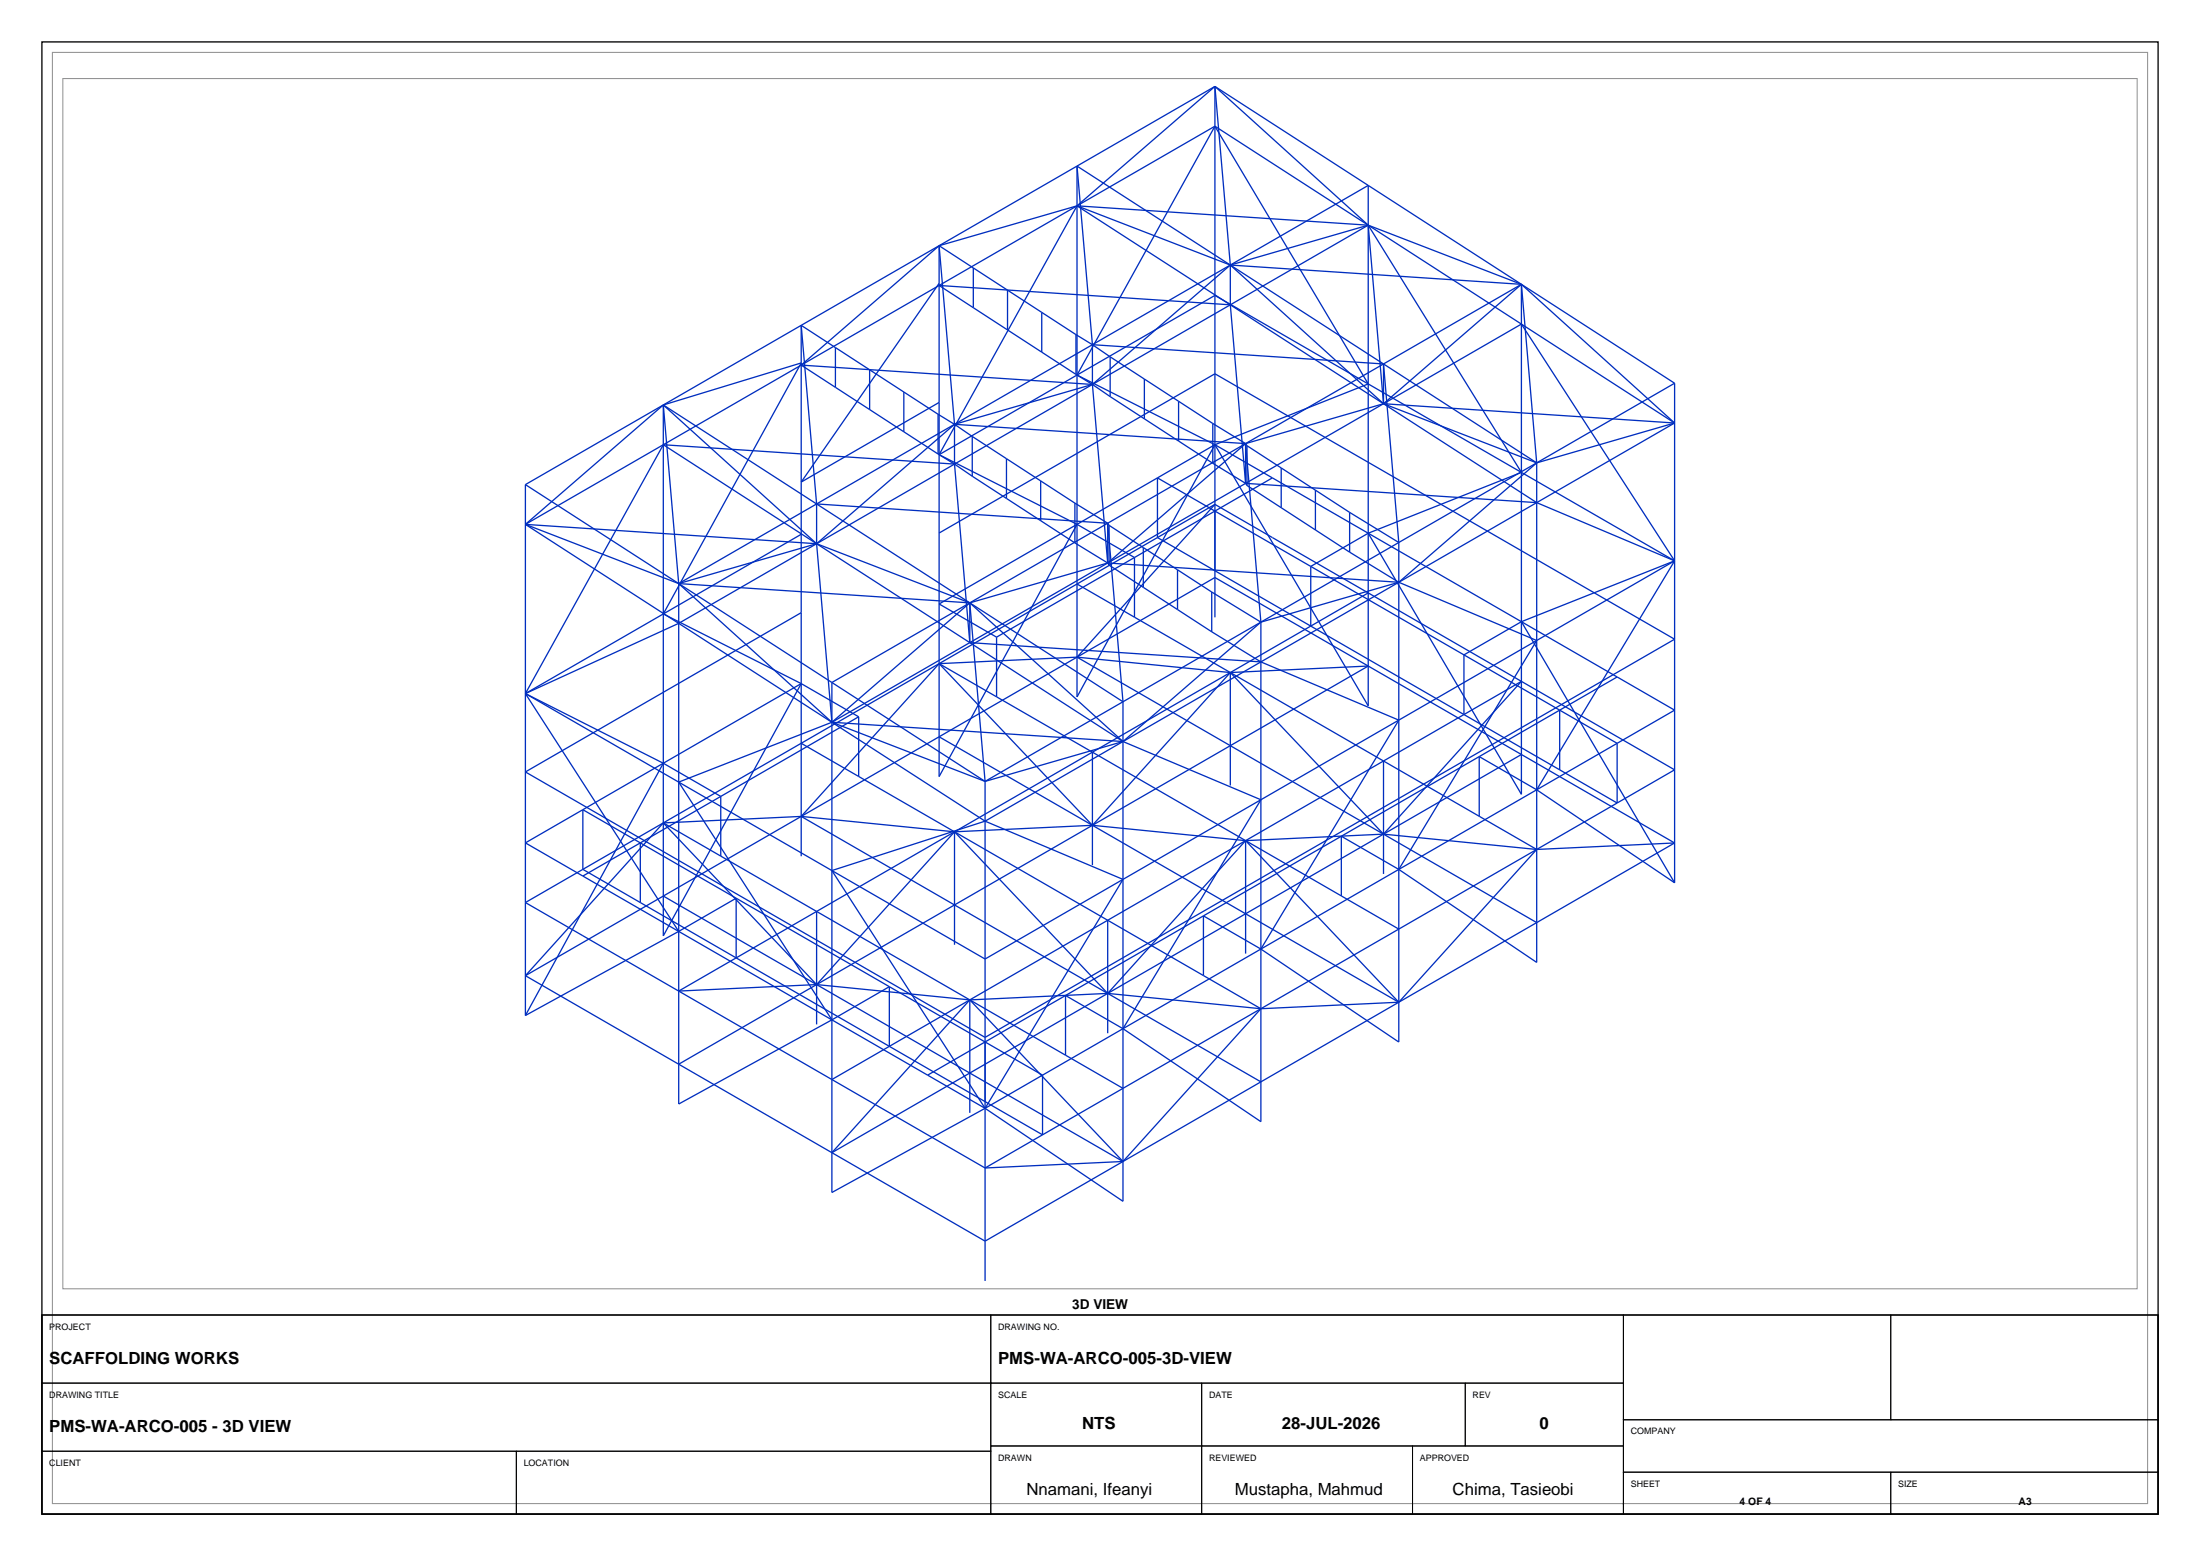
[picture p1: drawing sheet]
<svg xmlns="http://www.w3.org/2000/svg" width="420mm" height="297mm" viewBox="0 0 420 297" stroke-linecap="round" stroke-linejoin="round" font-family="sans-serif">
<path d="M8 8h404v281h-404zM8 251h404v38h-404z" fill="none" stroke="#000" stroke-width=".25"/>
<path d="M10 10h400v277h-400zM12 15h396v231h-396z" fill="none" stroke="#8c8c8c" stroke-width=".19"/>
<g fill="none" stroke="#002ebf" stroke-width=".25">
<path d="M231.9 16.5v101.3M231.9 16.5l-26.3 15.2M231.9 16.5l58.6 37.8M231.9 16.5l-26.3 22.8M231.9 16.5l29.3 26.5M231.9 16.5l3 34.1M205.6 31.7v101.3l26.3-48.1M205.6 31.7l-26.3 15.2M205.6 39.3l-26.3 15.2M205.6 39.3l-26.3 47.5M205.6 39.3l58.5 37.8M205.6 31.7l29.3 18.9"/>
<path d="M205.6 39.3l-26.3 7.6M205.6 39.3l29.3 11.3M205.6 31.7l3 34.1M205.6 39.3l55.6 3.7M231.9 24.1l-26.3 15.2M231.9 24.1l29.3 18.9M231.9 24.1l29.3 49.2-29.3 11.6M231.9 24.1l-26.3 47.5M179.3 46.9v101.3l26.3-48.1M179.3 46.9l-26.3 15.2M179.3 54.5l-26.3 15.2M179.3 46.9l26.1 17"/>
<path d="M179.3 54.5l26.1 17M179.3 54.1l-26.3 37.9 26.3-15.2M179.3 46.9l-26.3 22.8M179.3 46.9l2.9 34.1M179.3 54.5l55.6 3.7M185.8 51.1v7.6M192.3 55.4v7.6M198.9 59.6v7.6M234.9 50.6l26.3-15.2v99.3l-29.3-49.8M234.9 50.6v7.6M234.9 50.6l-26.3 15.2M234.9 58.2l-26.3 15.2"/>
<path d="M234.9 50.6l29.2 18.9M234.9 50.6l-26.3 22.8M234.9 50.6l29.2 26.5M234.9 50.6l55.6 3.7M234.9 58.2l2.9 34.1M261.2 43l29.3 18.9M261.2 43l29.3 47.2-29.3 11.6M261.2 43l-26.3 15.2M261.2 43l-26.3 7.6M261.2 43l29.3 11.3M261.2 43l2.9 34.1M290.5 54.3v97.3l-29.3-49.8"/>
<path d="M290.5 54.3l29.2 18.8M290.5 54.3l-26.4 15.2M290.5 54.3l-26.4 22.8M290.5 54.3l29.2 26.4M290.5 54.3l2.9 34M126.6 77.3v101.3l26.4-48.1M126.6 77.3l-26.3 15.2M126.6 77.3l26.4-8-26.4 47.9M126.6 77.3l29.3 18.9M126.6 77.3l-26.3 22.8M126.6 77.3l29.3 26.5M126.6 77.3l3 34.1"/>
<path d="M153 62.1v101.3M153 62.1l-26.4 15.2M153 69.7l-26.4 15.2M153 62.1l26.1 17M153 69.7l26.1 17M153 62.1l2.9 34.1M153 69.7l55.6 3.7M159.5 66.3v7.6M166 70.6v7.6M172.6 74.8v7.6M179.1 79.1v7.6M179.1 79.1l3.1 1.9"/>
<path d="M205.4 63.9v7.6M205.4 63.9l3.2 1.9M205.4 71.5l3.2 1.9M205.6 71.6l-26.3 15.2M205.6 71.6l26.3-15.2 87.8 50.7M205.6 71.6l26.3 13.3M208.6 65.8v7.6M208.6 65.8l3.3 2.3M208.6 73.4l3.3 2.3M208.6 65.8l-26.4 15.2M208.6 73.4l-26.4 15.2M208.6 73.4l-26.4 7.6"/>
<path d="M208.6 65.8l55.5 3.7M208.6 73.4l2.9 34.1M211.9 68.1l19.6 12.7M211.9 75.7l19.6 12.7M211.9 68.1v7.6M218.5 72.4v7.5M225 76.6v7.6M264.1 69.5v7.6M264.1 69.5l-26.3 15.2M264.1 77.1l-26.3 15.2M264.1 77.1l29.3 18.8M264.1 69.5l29.3 18.8"/>
<path d="M264.1 77.1l-26.3 7.6M264.1 77.1l29.3 11.2M264.1 69.5l2.9 34M264.1 77.1l55.6 3.6M290.5 61.9l29.2 18.8M290.5 61.9l29.2 45.2M290.5 61.9l-26.4 15.2M319.7 73.1v95.4M319.7 73.1l-26.3 15.2M100.3 92.5v101.3M100.3 92.5l29.3 18.9M126.6 84.9l-26.3 15.2"/>
<path d="M126.6 84.9l-26.3 47.5M126.6 84.9l29.3 18.9M126.6 84.9l55.6 3.7M155.9 96.2v7.6M155.9 96.2l-26.3 15.2M155.9 96.2l29.2 18.9M155.9 96.2l55.6 3.7M179.1 86.7l3.1 1.9M179.3 86.8l26.3 13.3M182.2 81v7.6M182.2 81l3.4 2.3M182.2 88.6l3.4 2.3"/>
<path d="M182.2 81l-26.3 15.2M182.2 88.6l-26.3 15.2M182.2 81l-26.3 22.8M182.2 81l55.6 3.7M182.2 88.6l2.9 34.1M185.6 83.3l19.6 12.7M185.6 90.9l19.6 12.7M185.6 83.3v7.6M192.1 87.6v7.5M198.7 91.8v7.6M205.2 96v7.6M205.2 96l6.3 3.9"/>
<path d="M211.5 99.9v7.6M211.5 99.9l.2 .4M211.5 99.9l-26.4 15.2M211.5 99.9l2.9 34M231.5 80.8v7.6M231.5 80.8l6.3 3.9M231.5 88.4l6.3 3.9M231.9 96.3l58.6 33.8M231.9 84.9l-26.3 15.2M231.9 84.9l87.8 50.6-26.3 15.2M231.9 96.3l-26.3 29.1M231.9 96.3l-10.9 6.3"/>
<path d="M237.8 84.7v7.6M237.8 84.7l.3 .4M237.8 92.3l.3 .4M237.8 84.7l-26.3 15.2M237.8 92.3l-26.3 15.2M237.8 84.7l-26.3 22.8M237.8 84.7l2.9 34M237.8 92.3l55.6 3.6M238.1 85.1l19.6 12.7M238.1 92.7l19.6 12.7M238.1 85.1v7.6M242.9 91.2l-26.3 15.2"/>
<path d="M244.6 89.3v7.6M251.1 93.6v7.6M257.7 97.8v7.6M257.7 97.8l9.3 5.7M293.4 88.3v95.4l-26.4-17.8M293.4 88.3l-26.4 15.2M293.4 95.9l-26.4 15.2M293.4 88.3l-26.4 22.8M293.4 95.9l26.3 11.2M319.7 80.7l-26.3 15.2M319.7 80.7l-26.3 7.6M100.3 100.1l29.3 18.9"/>
<path d="M100.3 100.1l29.3 11.3M100.3 100.1l55.6 3.7M126.6 117.2l-26.3 15.2M126.6 117.2l26.4 13.3M129.6 111.4v99.3l29.2-16M129.6 119l-29.3 13.4M129.6 119l29.2 18.9M129.6 111.4l29.2 18.9M129.6 111.4l29.2 26.5M129.6 111.4l55.5 3.7M153 102l-26.4 15.2M155.9 103.8l-26.3 15.2"/>
<path d="M155.9 103.8l29.2 18.9M155.9 103.8l-26.3 7.6M155.9 103.8l29.2 11.3M155.9 103.8l2.9 34.1M179.3 101.7l52.6-30.4 87.8 50.7-131.6 76-87.8-50.7 52.7-30.4M185.1 115.1v7.6M185.1 115.1l-26.3 15.2M185.1 115.1l29.3 18.8M185.1 115.1l-26.3 22.8M185.1 115.1l29.3 26.4M185.1 115.1l3 34M205.2 103.6l6.3 3.9"/>
<path d="M205.6 111.5l-26.3 15.2M205.6 111.5l29.3 16.9M205.6 100.1l-26.3 15.2 11 6.3M205.6 100.1l11 6.3M211.5 107.5l.2 .4M211.5 107.5l-26.4 15.2M211.5 107.5l-26.4 7.6M211.5 107.5l55.5 3.6M211.7 100.3l19.6 12.7M211.7 107.9l19.6 12.7M211.7 100.3v7.6M216.6 106.4v11.4"/>
<path d="M216.6 106.4l-26.3 15.2M218.3 104.5v7.6M221 102.6v-11.4l76.8 44.3M221 102.6l-15.4 8.9M221 102.6l29.2 16.9M224.8 108.8v7.6M231.3 113v7.6M231.3 113l9.4 5.7M240.7 118.7v95.4l-26.3-17.8M240.7 118.7l-26.3 15.2M240.7 118.7l-26.3 22.8M250.2 119.5l-15.3 8.9"/>
<path d="M250.2 119.5l58.5 33.8M257.7 105.4l9.3 5.7M261.2 101.8l-11 6.3v11.4M261.2 113.2l-11 6.3M267 103.5v95.4l-26.3-17.8M267 103.5l-26.3 15.2M267 111.1l-26.3 15.2M267 111.1l-26.3 7.6M267 111.1l26.4 11.2M290.5 118.7l-11 6.3v11.4M290.5 118.7l29.2 49.8M319.7 107.1l-29.2 11.6"/>
<path d="M319.7 107.1l-26.3 15.2M319.7 107.1l-26.3 43.6M100.3 132.4l58.5 33.8M100.3 132.4l29.3 45.4M100.3 132.4l26.3 13.3M153 130.5l-26.4 15.2M153 130.5l10.9 6.3M158.8 130.3v97.3l29.3-16.1M158.8 137.9l-29.2 11.4 29.2 45.4M158.8 137.9l29.3 18.8M158.8 130.3l29.3 18.8M158.8 137.9l29.3 11.2"/>
<path d="M158.8 137.9l55.6 3.6M163.9 136.8v11.4M163.9 136.8l-26.3 15.2M179.3 126.7l-26.3 15.2M179.3 126.7l87.7 50.6M179.3 126.7l-26.3 29.1M179.3 126.7l29.3 30.8M185.1 122.7l-26.3 15.2M185.1 122.7l29.3 18.8M185.1 122.7l55.6 3.6M190.3 121.6v11.4M205.6 125.4l-26.3 15.2"/>
<path d="M205.6 125.4l26.3-15.2 87.8 50.7M205.6 125.4l58.5 33.8M205.6 125.4l-26.3 1.3M205.6 125.4l29.3 3M214.4 133.9v95.4l-26.3-17.8M214.4 133.9l-26.3 15.2M231.3 120.6l9.4 5.7M234.9 128.4v21.5M234.9 128.4l26.3-1.3-52.6 30.4M234.9 128.4l-26.3 15.2M234.9 128.4l58.5 33.7M234.9 128.4l-26.3 29.1"/>
<path d="M234.9 128.4l29.2 30.8M240.7 126.3l-26.3 15.2M240.7 126.3l26.3 11.2M267 137.5l-26.3 15.2M267 137.5l-26.3 43.6M290.5 130.1l29.2 16.8-11 6.4M290.5 130.1l-26.4 15.2M290.5 130.1l-26.4 29.1M293.4 122.3l-26.4 15.2M293.4 122.3l-26.4 43.6M297.8 135.5l10.9 6.4v11.4M297.8 135.5v11.4"/>
<path d="M308.7 129.2l-26.3 15.2M126.6 157.1l58.5 33.8M126.6 145.7l-26.3 15.2 58.5 33.8M126.6 145.7l11 6.3M126.6 157.1l-26.3 29.1M126.6 157.1l29.3 30.8M126.6 145.7l-26.3 48.1M126.6 157.1l-15.3 8.8M137.6 152v11.4M137.6 152l-26.3 15.2M153 155.8l-26.4 15.2M153 155.8l87.7 50.7"/>
<path d="M153 141.9l-26.4 15.2M153 141.9l76.7 44.3M153 155.8l-26.4 1.3M153 155.8l29.2 3M179.3 140.6l-26.3 15.2M179.3 140.6l29.3 16.9M182.2 158.8v21.5M182.2 158.8l-26.3 15.2M182.2 158.8l-26.3 29.1M182.2 158.8l29.3 30.8M188.1 149.1v95.4M188.1 156.7l-29.3 9.5"/>
<path d="M188.1 156.7l26.3 11.2M208.6 143.6v21.5M208.6 157.5l-52.7 30.4M208.6 157.5l58.4 33.8M208.6 143.6l-26.4 15.2M208.6 157.5l-26.4 1.3M208.6 157.5l29.2 3M214.4 141.5l-26.3 15.2M214.4 141.5l-26.3 7.6M214.4 141.5l26.3 11.2M240.7 152.7l-26.3 15.2M240.7 152.7l-26.3 43.6"/>
<path d="M256.1 159.6l10.9 6.3M256.1 159.6v11.4M256.1 159.6l-26.4 15.2M264.1 145.3v21.5M264.1 159.2l-52.6 30.4M264.1 159.2l29.3 16.9M264.1 145.3l-26.3 15.2M264.1 159.2l-26.3 1.3M264.1 159.2l29.3 2.9M282.4 144.4l11 6.3M282.4 144.4l-26.3 15.2M282.4 144.4v11.4"/>
<path d="M290.5 144l-26.4 15.2M293.4 150.7l-26.4 15.2M293.4 150.7l26.3 17.8M308.7 153.3l-15.3 8.8M111.3 165.9v-11.4l76.8 44.4M111.3 165.9l-11 6.4 87.8 50.6M111.3 165.9l29.2 16.9M122.2 160.9v11.4M126.6 171l-26.3 15.2M126.6 171l58.5 33.8M129.6 177.8l10.9-6.4v11.4M129.6 177.8l-29.3 16"/>
<path d="M155.9 174v21.5M155.9 174l-15.4 8.8M158.8 166.2l29.3 16.9 26.3-15.2M158.8 166.2l29.3 45.3M211.5 175.7v21.5M211.5 175.7l-26.4 15.2M214.4 167.9l-26.3 43.6M229.7 174.8l11 6.3M229.7 174.8v11.4M229.7 174.8l-26.3 15.2M237.8 160.5v21.5M237.8 160.5l-26.3 15.2"/>
<path d="M237.8 160.5l-26.3 29.1M237.8 160.5l29.2 30.8M267 177.3l-26.3 15.2M267 165.9l-26.3 15.2M293.4 176.1l-26.4 15.2M293.4 162.1l-26.4 15.2M293.4 162.1l-26.4 29.2M319.7 160.9l-26.3 15.2M319.7 160.9l-26.3 1.2M100.3 186.2l58.5 33.8M140.5 182.8l-10.9 6.4 26.3-1.3M140.5 182.8l58.5 33.8"/>
<path d="M155.9 187.9l-26.3 15.2M155.9 187.9l29.2 3M158.8 194.7l11-6.4v11.4M158.8 194.7l29.3 16.8M169.8 199.7l-11 6.4M185.1 190.9v21.5M185.1 190.9l-15.3 8.8M185.1 190.9l29.3 16.8M185.1 190.9l-26.3 29.1M185.1 190.9l29.3 30.8M188.1 198.9l10.9 6.3M188.1 198.9l-11 6.3"/>
<path d="M203.4 190l11 6.3M203.4 190l-15.3 8.9M203.4 190v11.4M211.5 189.6l-26.4 15.2M211.5 189.6l-26.4 1.3M211.5 189.6l29.2 2.9M214.4 196.3l-15.4 8.9M229.7 186.2l11 6.3M240.7 192.5l-26.3 15.2M240.7 192.5l-26.3 29.2M240.7 181.1l-26.3 15.2M267 191.3l-26.3 15.2"/>
<path d="M267 191.3l-26.3 1.2M185.1 204.8l-26.3 15.2M185.1 204.8l29.3 16.9M199 205.2v11.4M199 216.6l-10.9 6.3M199 205.2l-10.9 6.3M214.4 207.7l-15.4 8.9M240.7 206.5l-26.3 15.2M158.8 220l29.3 16.9 26.3-15.2M214.4 221.7l-26.3 1.2"/>
</g>
<g fill="none" stroke="#000" stroke-width=".19">
<path d="M8 251h181.2v13h-181.2zM189.2 251h120.7v13h-120.7zM309.9 251h51.1v20h-51.1zM361 251h51v20h-51zM8 264h181.2v13h-181.2zM8 277h90.6v12h-90.6zM98.6 277h90.6v12h-90.6zM189.2 264h40.2v12h-40.2zM189.2 276h40.2v13h-40.2zM229.4 264h50.3v12h-50.3zM229.4 276h40.3v13h-40.3zM269.7 276h40.2v13h-40.2z"/>
<path d="M279.7 264h30.2v12h-30.2zM309.9 271h102.1v10h-102.1zM309.9 281h51.1v8h-51.1zM361 281h51v8h-51z"/>
</g>
<g font-size="3.2">
<text x="9.4" y="260.3">SCAFFOLDING WORKS</text>
<text x="190.6" y="260.3">PMS-WA-ARCO-005-3D-VIEW</text>
<text x="9.4" y="273.3">PMS-WA-ARCO-005 - 3D VIEW</text>
<text x="206.6" y="272.8">NTS</text>
<text x="244.7" y="272.8">28-JUL-2026</text>
<text x="293.9" y="272.8">0</text>
<text x="196" y="285.4">Nnamani, Ifeanyi</text>
<text x="235.7" y="285.4">Mustapha, Mahmud</text>
<text x="277.3" y="285.4">Chima, Tasieobi</text>
</g>
<text font-size="2.6" x="204.7" y="249.8">3D VIEW</text>
<g font-size="2">
<text x="332.1" y="287.2">4 OF 4</text>
<text x="385.4" y="287.2">A3</text>
</g>
<g font-size="1.7">
<text x="9.4" y="253.8">PROJECT</text>
<text x="190.6" y="253.8">DRAWING NO.</text>
<text x="9.4" y="266.8">DRAWING TITLE</text>
<text x="190.6" y="266.8">SCALE</text>
<text x="230.8" y="266.8">DATE</text>
<text x="281.1" y="266.8">REV</text>
<text x="311.3" y="273.8">COMPANY</text>
<text x="9.4" y="279.8">CLIENT</text>
<text x="100" y="279.8">LOCATION</text>
<text x="190.6" y="278.8">DRAWN</text>
<text x="230.8" y="278.8">REVIEWED</text>
<text x="271.1" y="278.8">APPROVED</text>
<text x="311.3" y="283.8">SHEET</text>
<text x="362.4" y="283.8">SIZE</text>
</g>
</svg>
